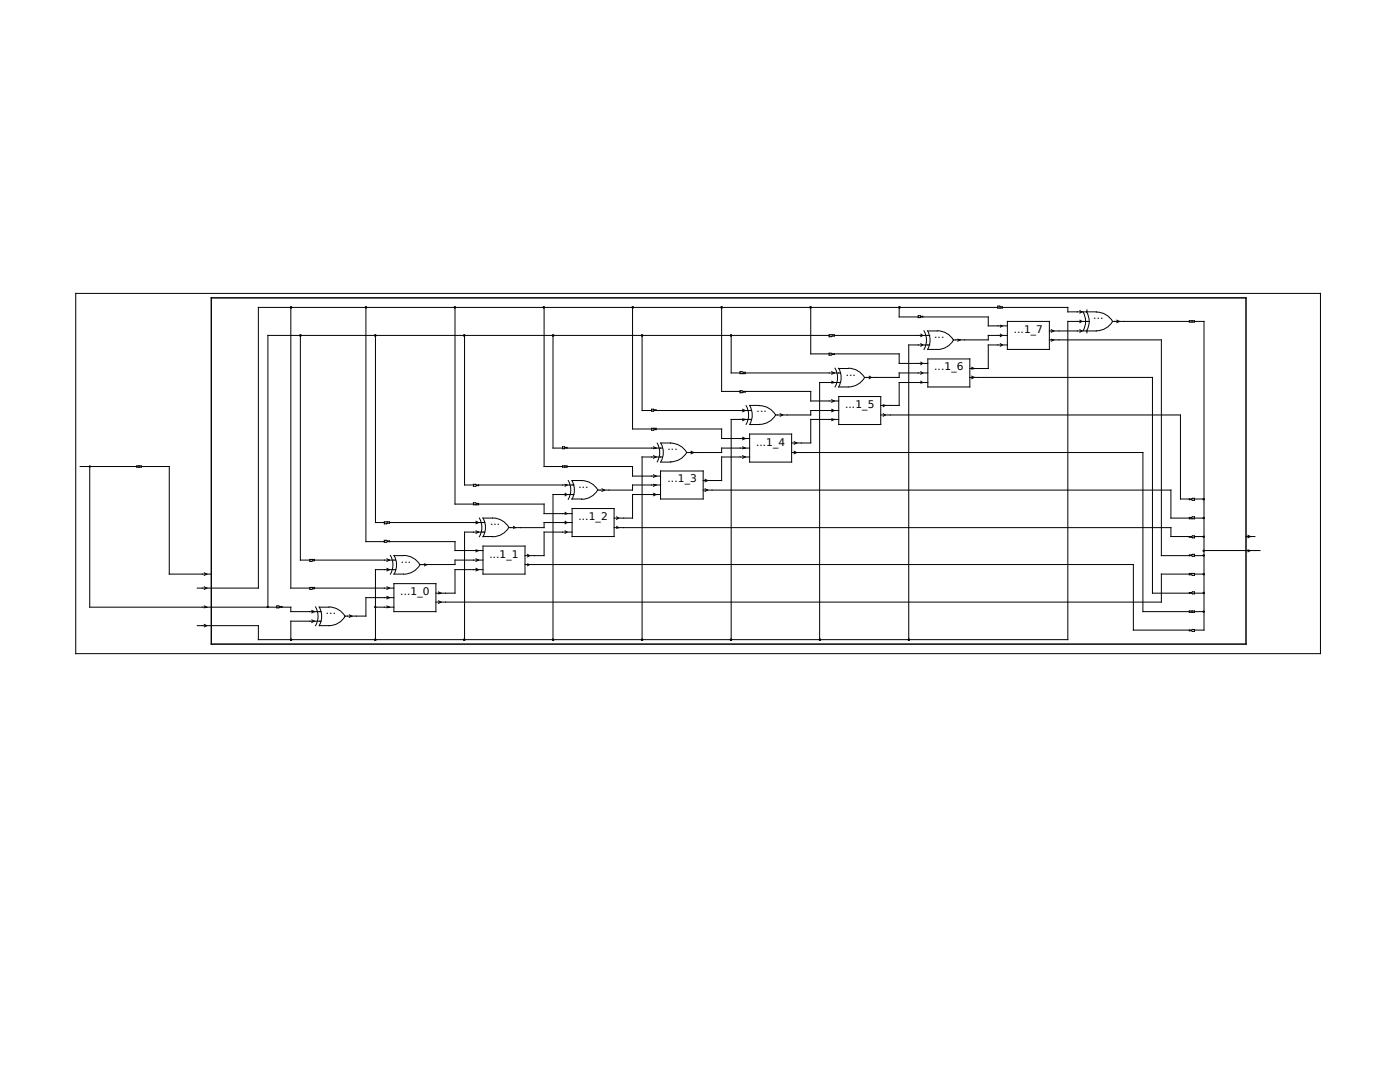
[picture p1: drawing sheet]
<svg xmlns="http://www.w3.org/2000/svg" width="279mm" height="216mm" viewBox="0 0 279 216" stroke-linecap="round" stroke-linejoin="round" font-family="sans-serif">
<g fill="none" stroke="#000" stroke-width=".2">
<path d="M15.1 58.5h248.4v71.9h-248.4zM42.2 59.4h206.5v69.1h-206.5zM58 61.3v56h3.8M59.9 66.9v44.9h1.9M73 61.3v46.8h3.7M74.9 66.9v37.4h1.8M90.8 61.3v39.3h3.7M92.7 66.9v29.9h1.8M108.6 61.3v31.8h3.7M110.4 66.9v22.5h1.9M126.2 61.3v24.3h3.8M128.1 66.9v15h1.9"/>
<path d="M144 61.3v16.8h3.7M145.9 66.9v7.5h1.8M147.7 74.2l1 .1v.2h-1zM148.7 74.4h19.1M148.7 78.1v.1l-1 .2v-.4l.6 .1h13.5v1.9h5.6M161.8 61.3v9.3h3.7M165.5 66.9h-112v54.3M165.5 66.8h1v.3l-1 .1zM166 76.1l.5 .2-.5 .2M166 74.2l.5 .2-.5 .3M166 79.8l.5 .2-.5 .3M166.5 66.9h19"/>
<path d="M166.5 70.6v.1l-1 .2v-.4l.6 .1h13.4v1.9h5.7M166.7 73.5a3.7 3.7 0 0 1 0 3.7M167.4 79.1h8.4v5.6h-8.4zM167.4 73.5h1.9M167.8 76.3h-4.2v51.3M169.3 73.5a3.7 3.7 0 0 1 3.2 1.8 3.8 3.8 0 0 1-3.2 1.9h-1.9a3.7 3.7 0 0 0 0-3.7M173.5 75.1l.4 .2-.4 .3M179.5 61.3v1.9h3.8M183.8 68.6l.4 .2-.4 .3M183.8 66.7l.4 .2-.4 .3M183.8 72.3l.4 .2-.4 .3M183.8 74.2l.4 .2-.4 .3"/>
<path d="M183.8 76.1l.4 .2-.4 .2M184.2 63.2v-.1l-.9-.1v.4l.5-.2h13.4v1.8h3.8M184.4 66a3.7 3.7 0 0 1 0 3.7M185.1 66a3.7 3.7 0 0 1 0 3.7M185.2 71.6h8.3v5.6h-8.3zM185.2 69.7h1.9M185.2 76.3h-5.7v4.6h-3.7M185.2 74.4h-5.7v.9h-6.9M185.2 66h1.9M185.5 68.8h-4.1v58.8M187.1 66a3.7 3.7 0 0 1 3.2 1.9 3.7 3.7 0 0 1-3.3 1.8M191.1 67.7l.5 .1-.5 .3"/>
<path d="M193.5 75.3h36.5v43.1h7.7l.7 .1v-.4l-1 .1v.2M193.9 73.3l.5 .2-.5 .2M193.9 75.1l.5 .2-.5 .3M199.1 61.1l.9 .1v.3h-.9zM199.1 61.3h-147.5v56h-12.2M199.6 64.9l.4 .1-.4 .3M199.6 66.7l.4 .2-.4 .3M199.6 68.6l.4 .2-.4 .3M200 61.3h13.1v.9h5.7M201 64.1h8.4v5.6h-8.4zM201 68.8h-3.8v4.7h-3.7M201 66.9h-3.8v.9h-7"/>
<path d="M209.4 66h9.4M209.4 67.8h22.4v43.1h5.9l.7 .1v-.4l-1 .1v.2M209.8 65.8l.5 .2-.5 .3M209.8 67.7l.5 .1-.5 .3M215.5 62l.4 .2-.4 .3M215.5 63.9l.4 .2-.4 .3M215.5 65.8l.4 .2-.4 .3M216.2 62.3a3.7 3.7 0 0 1 0 3.7M216.9 62.3a3.7 3.7 0 0 1 0 3.7M216.9 61.8v.4M216.9 66v.4M217.4 64.1h-4.3v63.5h-161.5v-2.8h-12.2"/>
<path d="M218.8 62.3a3.7 3.7 0 0 1 3.2 1.8 3.7 3.7 0 0 1-3.2 1.9M222 64.1h15.4M222.9 63.9l.5 .2-.5 .3M237.4 64h1v.3h-1zM238.4 64.1h1.9v61.6h-1.9M16 93.1h11.3M17.9 93.1v28.1h37.3M27.3 93h.9v.2h-.9zM28.2 93.1h5.6v21.5h8.4M95.5 96.8v.1l-1 .1v-.4l.6 .2h19.5M112.3 93h.9v.2h-.9zM112.8 96.6l.4 .2-.4 .2"/>
<path d="M112.8 98.4l.4 .3-.4 .2M113.2 89.4v-.1l-.9-.1v.3l.5-.1h19.4M113.2 93.1h13v1.9h5.6M113.4 95.9a3.7 3.7 0 0 1 0 3.7M114.1 95.9a3.7 3.7 0 0 1 0 3.7M114.2 99.6h1.9M114.2 95.9h1.9M114.6 98.7h-4.2v28.9M116.1 95.9a3.7 3.7 0 0 1 3.2 1.9 3.7 3.7 0 0 1-3.2 1.8M120.1 97.5l.6 .3-.6 .2M130 85.5h.9v.2l-.9 .2zM130.4 94.7l.5 .3-.5 .3"/>
<path d="M130.4 96.6l.5 .2-.5 .2M130.4 98.4l.5 .3-.5 .2M130.4 89.2l.5 .2-.5 .1M130.4 90.9l.5 .3-.5 .2M130.9 81.9v-.1l-.9-.1v.3l.6-.1h19.4M130.9 85.6h13.1v1.9h5.6M131.2 88.4a3.7 3.7 0 0 1 0 3.8M131.8 92.2h2.1M131.8 94h8.5v5.6h-8.5zM131.8 88.4h2.1M131.8 96.8h-5.6v1h-6.9M131.8 98.7h-5.6v4.7h-3.6"/>
<path d="M131.9 88.4a3.7 3.7 0 0 1 0 3.8M132.2 91.2h-4.1v36.4M133.8 88.4a3.7 3.7 0 0 1 3.2 1.9M137 90.3a3.7 3.7 0 0 1-3.2 1.9M137.9 90l.5 .3-.5 .3M140.3 97.8h93.4v5.6h3.7M140.7 97.5l.5 .3-.5 .2M140.7 95.6l.5 .3-.5 .2M148.2 87.2l.5 .3-.5 .3M148.2 81.7l.5 .2-.5 .3M148.2 83.6l.5 .1-.5 .2M148.2 89.2l.5 .2-.5 .1"/>
<path d="M148.2 90.9l.5 .3-.5 .2M148.9 80.9a3.7 3.7 0 0 1 0 3.8M149.6 86.6h8.4v5.6h-8.4zM149.6 84.7h1.9M149.6 80.9h1.9M149.6 89.4h-5.6v.9h-7M149.6 91.2h-5.6v4.7h-3.7M149.6 80.9a3.7 3.7 0 0 1 0 3.8M150 83.7h-4.1v43.9M151.6 80.9a3.7 3.7 0 0 1 3.2 1.9h7v-.9h5.6M154.8 82.8a3.7 3.7 0 0 1-3.2 1.9M155.7 82.6l.5 .2-.5 .3"/>
<path d="M158 90.3h70.1v31.7h9.3M158.5 88.1l.5 .3-.5 .2M158.5 90l.5 .3-.5 .3M166 81.7l.5 .2-.5 .3M166 83.6l.5 .1-.5 .2M167.4 83.7h-5.6v4.7h-3.8M175.8 82.8h59.8v16.8l2.8-.2v.4l-1-.1v-.1M176.3 80.8l.4 .1-.4 .3M176.3 82.6l.4 .2-.4 .3M238.4 99.6h1.9M40.8 114.3l.5 .3-.5 .2M40.8 117.1l.5 .2-.5 .3"/>
<path d="M61.8 111.6h.9v.3l-.9 .1zM61.8 117.2h.9v.3l-.9 .1zM62.7 111.8h16.3M62.7 117.3h15.9M76.7 104.1h1v.3l-1 .1zM77.2 119l.5 .3-.5 .2M77.2 111.5l.5 .3-.5 .2M77.2 113.4l.5 .3-.5 .2M77.2 117.1l.5 .2-.5 .3M77.7 104.3h19.1M77.7 108.1v-.1l-1-.2v.4l.6-.1h13.5v1.8h5.6M77.9 110.8a3.7 3.7 0 0 1 0 3.8"/>
<path d="M78.6 116.5h8.4v5.5h-8.4zM78.6 110.9h1.9M78.6 119.3h-5.6v3.6h-4.2M78.6 110.8a3.7 3.7 0 0 1 0 3.8h1.9M79 113.7h-4.1v13.9M80.6 110.8a3.7 3.7 0 0 1 3.2 1.9 3.7 3.7 0 0 1-3.2 1.9M84.7 112.5l.5 .1-.5 .3M87.5 118.1l.5 .3-.5 .1M87.5 119.9l.5 .2-.5 .3M94.5 100.3l1 .2v.2h-1zM95 109.7l.5 .2-.5 .2M95 111.5l.5 .3-.5 .2"/>
<path d="M95 113.4l.5 .3-.5 .2M95 104l.5 .3-.5 .2M95 105.9l.5 .3-.5 .2M95.5 100.6h13.1v1.9h5.6M95.7 103.4a3.7 3.7 0 0 1 0 3.7M96.4 107.1h1.9M96.4 109h8.4v5.6h-8.4zM96.4 111.8h-5.6v.8h-7M96.4 113.7h-5.6v4.7h-3.8M96.8 106.2h-4.1v21.4M98.3 103.4h-1.9a3.7 3.7 0 0 1 0 3.7M98.3 103.4a3.7 3.7 0 0 1 3.3 1.8 3.7 3.7 0 0 1-3.3 1.9"/>
<path d="M102.5 105l.4 .3-.4 .1M104.8 112.6h121.4v13.1h11.5l.7-.1v.4l-1-.1v-.2M105.3 110.6l.4 .3-.4 .2M105.3 112.5l.4 .1-.4 .3M112.8 105.9l.4 .3-.4 .2M112.8 104l.4 .3-.4 .2M112.8 102.2l.4 .3-.4 .1M114.2 101.5h8.4v5.6h-8.4zM114.2 104.3h-5.6v1h-7M114.2 106.2h-5.6v4.7h-3.8M122.6 105.3h111.1v1.8h4l.7-.2v.4l-1-.1v-.1M123.1 105l.3 .3-.3 .1"/>
<path d="M123.1 103.1l.3 .3-.3 .2M237.4 114.6h-5.6v5.5h-144.8M237.4 103.3l1-.2v.4h-1zM237.4 114.4h1v.4l-1-.1zM238.4 107.1h1.9M238.4 114.6h1.9M238.4 103.4h1.9M238.4 110.9h1.9M238.4 118.4h1.9M240.3 109.9h11.2M248.7 107.1h1.7M249 106.8l.6 .3-.6 .2"/>
<path d="M249 109.7l.6 .2-.6 .2M40.8 124.6l.5 .2-.5 .3M40.8 120.9l.5 .3-.5 .1M56.3 121.2v-.2l-1.1-.1v.4l2.8-.1v.8h6.1M62.2 123.7l.5 .3-.5 .2M62.2 121.8l.5 .2-.5 .3M63 121.1a3.7 3.7 0 0 1 0 3.7M63.7 121.1a3.7 3.7 0 0 1 0 3.7M63.8 121.2h1.9M63.8 124.8h1.9M64.1 124h-6.1v3.6M65.6 121.1a3.7 3.7 0 0 1 3.3 1.9 3.7 3.7 0 0 1-3.3 1.8"/>
<path d="M69.7 122.7l.5 .2-.5 .3M74.9 121.2h3.7M77.2 120.9l.5 .3-.5 .1M237.4 121.9h1v.3h-1zM238.4 122h1.9"/>
<circle cx="58.1" cy="61.3" r=".14"/>
<circle cx="60" cy="66.9" r=".14"/>
<circle cx="73" cy="61.3" r=".14"/>
<circle cx="74.9" cy="66.9" r=".14"/>
<circle cx="90.8" cy="61.3" r=".14"/>
<circle cx="92.6" cy="66.9" r=".14"/>
<circle cx="108.5" cy="61.3" r=".14"/>
<circle cx="110.4" cy="66.9" r=".14"/>
<circle cx="126.3" cy="61.3" r=".14"/>
<circle cx="128.1" cy="66.9" r=".14"/>
<circle cx="144" cy="61.3" r=".14"/>
<circle cx="145.9" cy="66.9" r=".14"/>
<circle cx="161.8" cy="61.3" r=".14"/>
<circle cx="179.5" cy="61.3" r=".14"/>
<circle cx="17.9" cy="93.1" r=".14"/>
<circle cx="240.2" cy="99.6" r=".14"/>
<circle cx="240.2" cy="118.3" r=".14"/>
<circle cx="240.2" cy="107.1" r=".14"/>
<circle cx="240.2" cy="109.9" r=".14"/>
<circle cx="240.2" cy="110.8" r=".14"/>
<circle cx="240.2" cy="103.4" r=".14"/>
<circle cx="240.2" cy="114.6" r=".14"/>
<circle cx="53.4" cy="121.1" r=".14"/>
<circle cx="240.2" cy="122" r=".14"/>
</g>
<g fill="#000" stroke="#000" stroke-width=".2">
<circle cx="58.1" cy="127.6" r=".14"/>
<circle cx="74.9" cy="121.1" r=".14"/>
<circle cx="74.9" cy="127.6" r=".14"/>
<circle cx="92.6" cy="127.6" r=".14"/>
<circle cx="110.4" cy="127.6" r=".14"/>
<circle cx="128.1" cy="127.6" r=".14"/>
<circle cx="145.9" cy="127.6" r=".14"/>
<circle cx="163.6" cy="127.6" r=".14"/>
<circle cx="181.4" cy="127.6" r=".14"/>
</g>
<g font-size="2.1">
<text x="218.2" y="63.6">...</text>
<text x="186.4" y="67.4">...</text>
<text x="202.3" y="66.4">...1_7</text>
<text x="168.8" y="74.9">...</text>
<text x="186.4" y="73.9">...1_6</text>
<text x="151" y="82.3">...</text>
<text x="168.7" y="81.4">...1_5</text>
<text x="133.2" y="89.8">...</text>
<text x="150.9" y="88.9">...1_4</text>
<text x="115.4" y="97.3">...</text>
<text x="133.2" y="96.3">...1_3</text>
<text x="97.8" y="104.8">...</text>
<text x="115.4" y="103.8">...1_2</text>
<text x="80" y="112.3">...</text>
<text x="97.7" y="111.3">...1_1</text>
<text x="79.9" y="118.7">...1_0</text>
<text x="65" y="122.6">...</text>
</g>
</svg>
